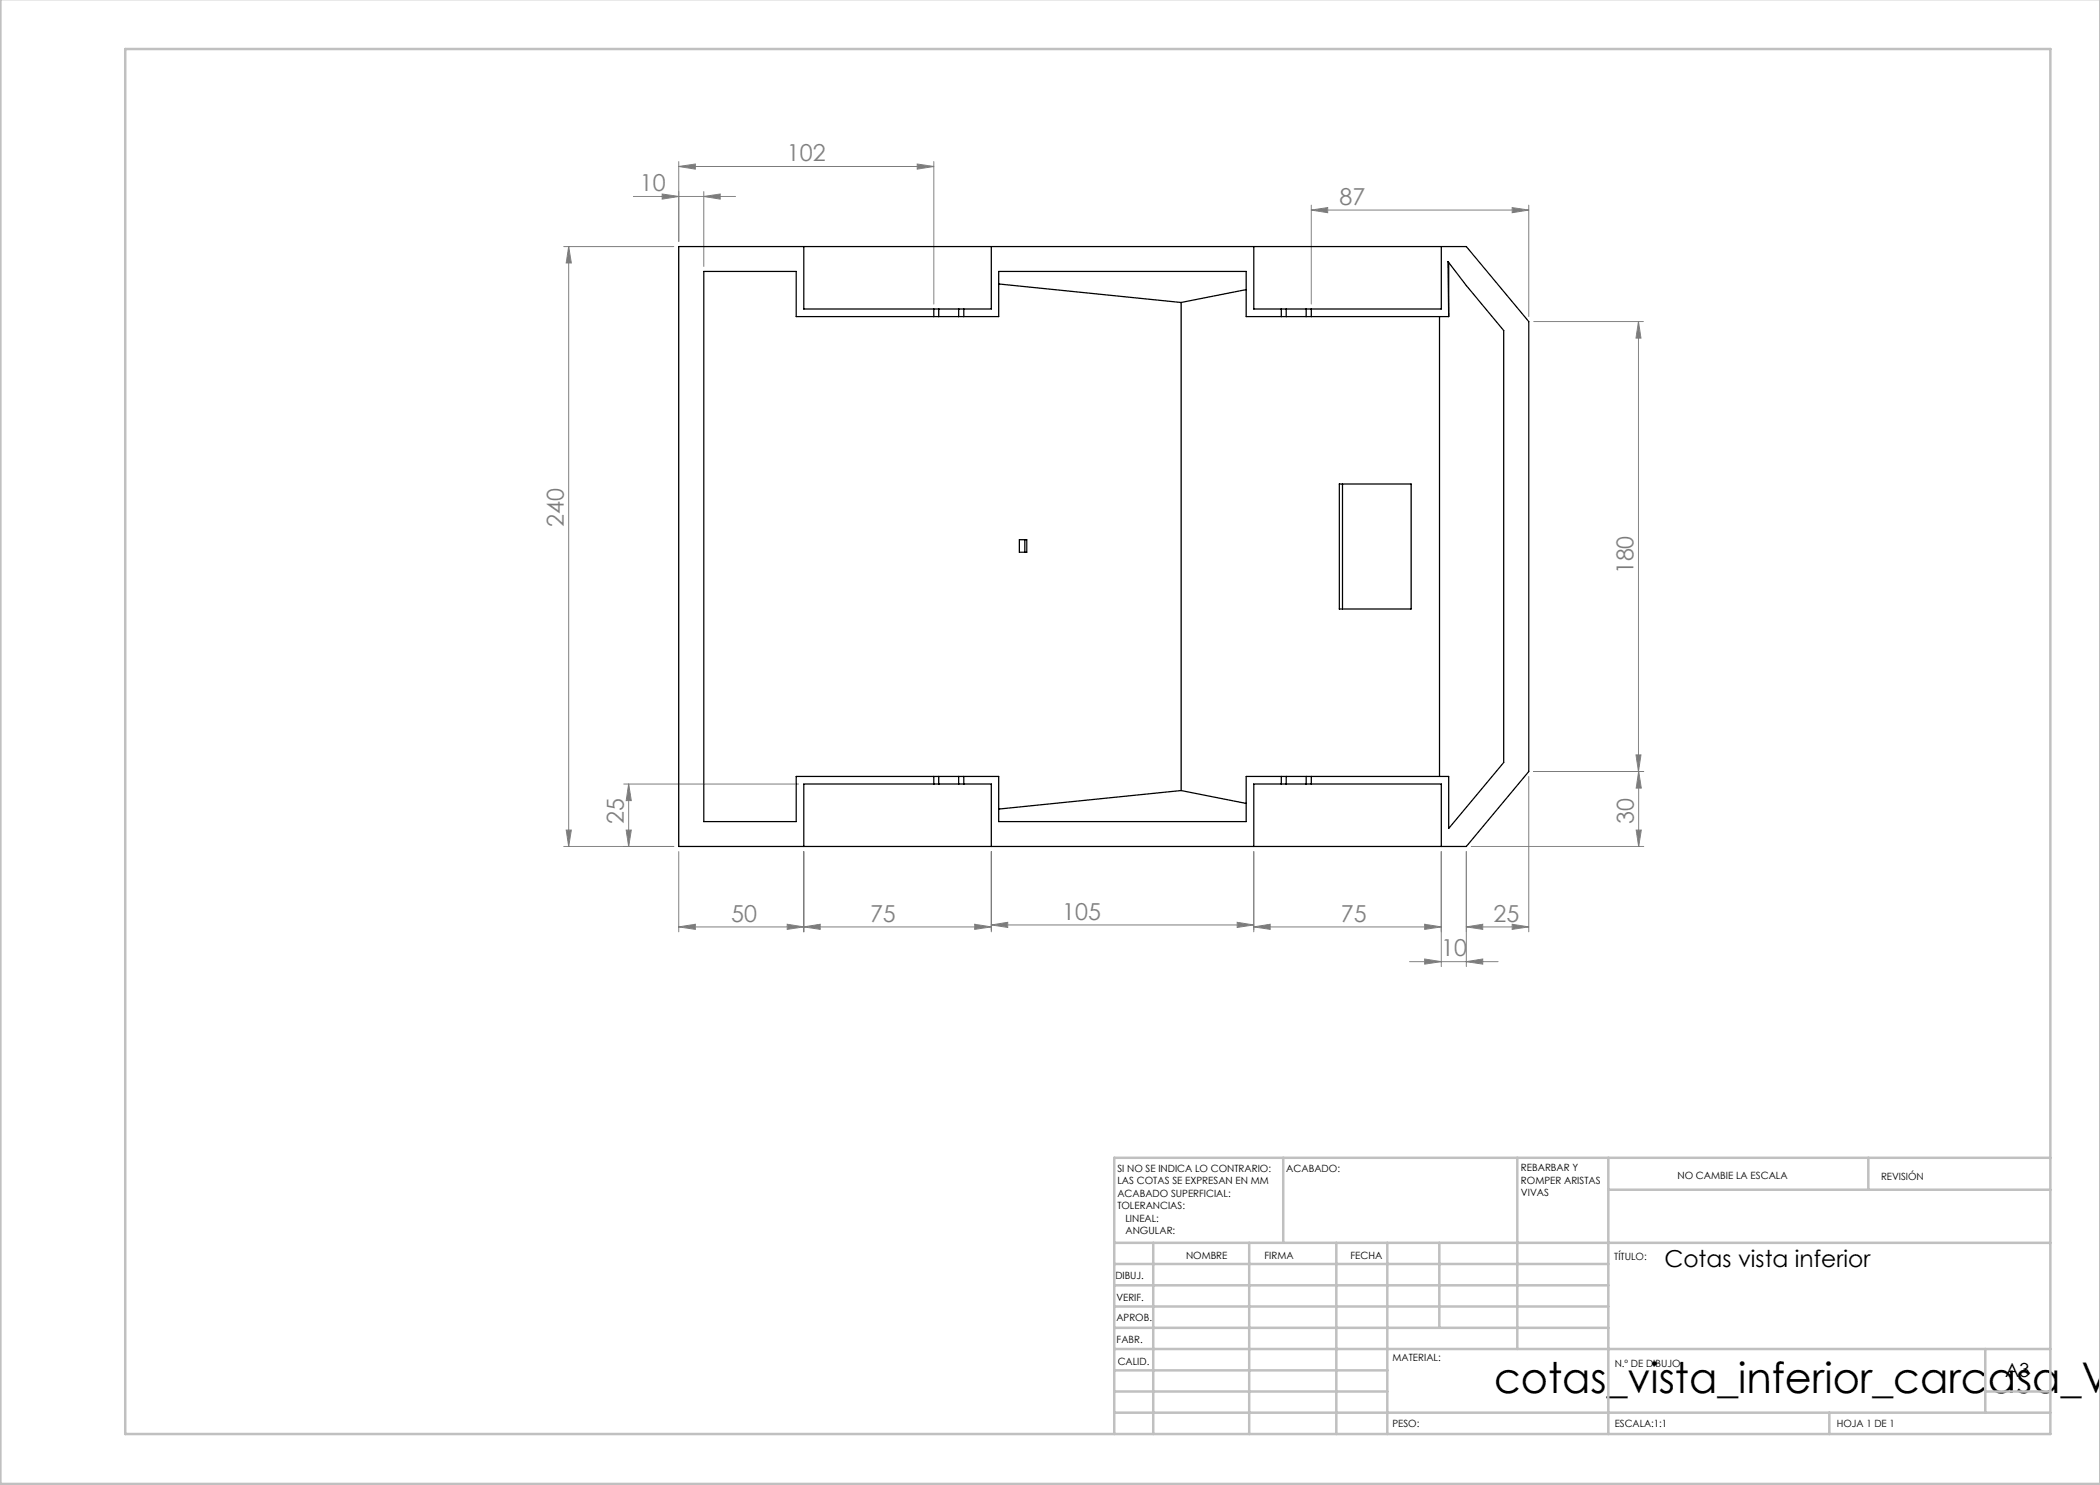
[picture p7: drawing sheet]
<svg xmlns="http://www.w3.org/2000/svg" width="420mm" height="297mm" viewBox="0 0 420 297" stroke-linecap="round" stroke-linejoin="round" font-family="sans-serif">
<g fill="none" stroke="#808080" stroke-width=".2">
<path d="M126.7 39.3h20.4M132.4 38.8l3.3 .5-3.3 .5zM135.7 33.3l3.4-.5v1zM135.7 32.3v16M135.7 33.3h51.1M140.8 39.3l3.2-.5v1zM140.8 38.3v15M183.4 32.8l3.4 .5-3.4 .5zM186.8 32.3v28.5M112.7 49.3h22.1M113.7 49.3l.6 3.3h-1.1zM113.7 49.3v120"/>
<path d="M262.3 42l3.2-.5v1zM262.3 41v19.8M262.3 42h43.5M302.4 41.5l3.4 .5-3.4 .5zM305.8 41v22.3M306.7 64.3h22M327.7 64.3l.5 3.3h-1zM327.7 64.3v90M124.7 156.8h35M125.7 156.8v12.5M125.7 156.8l.6 3.3h-1.1zM305.8 155.3v31.1"/>
<path d="M306.7 154.3h22.1M327.2 151h1l-.5 3.3zM327.7 154.3l.6 3.3h-1.1zM327.7 154.3v15M112.7 169.3h22.1M113.2 166h1.1l-.6 3.3zM125.2 166h1.1l-.6 3.3zM135.7 170.3v16.1M160.8 170.3v16.1M198.3 170.3v16.1M250.8 170.3v16.1M288.3 170.3v23"/>
<path d="M293.3 170.3v23M294.3 169.3h34.5M327.2 166h1.1l-.6 3.3zM135.7 185.4l3.4-.5v1zM135.7 185.4h62.6M157.4 184.9l3.4 .5-3.4 .5zM160.8 185.4l3.2-.5v1zM194.9 184.9l3.4 .5-3.4 .5zM198.3 185l3.2-.5v1zM198.3 185h52.5M247.4 184.5l3.4 .5-3.4 .5zM250.8 185.4l3.2-.5v1z"/>
<path d="M250.8 185.4h37.5M281.9 192.3h17.7M284.9 184.9l3.4 .5-3.4 .5zM284.9 191.8l3.4 .5-3.4 .5zM293.3 185.4l3.2-.5v1zM293.3 185.4h12.5M293.3 192.3l3.2-.5v1zM302.4 184.9l3.4 .5-3.4 .5z"/>
</g>
<g fill="none" stroke="#c0c0c0" stroke-width=".5">
<path d="M.1 -.1v296.9h419.9M25 9.8h385.1v277h-385.1zM256.6 231.6v17M303.5 231.6v38.2M321.7 231.6v55.2M321.7 237.9h88.4M373.7 231.6v6.3M410.1 231.6h-187.3v55.2M222.8 248.6h187.3M222.8 257.1h98.9M222.8 252.8h98.9M230.6 248.6v38.2"/>
<path d="M249.8 248.6v38.2M267.3 248.6v38.2M277.5 248.6v38.2M287.9 248.6v17M222.8 265.6h98.9M222.8 261.3h98.9M222.8 278.3h54.7M222.8 274.1h54.7M222.8 269.8h187.3M397.1 278.3h13M397.1 269.8v12.7M222.8 282.5h187.3"/>
<path d="M365.9 282.5v4.3"/>
</g>
<g fill="#808080">
<path d="M157.4 184.9l3.4 .5-3.4 .5zM135.7 185.4l3.4-.5v1zM194.9 184.9l3.4 .5-3.4 .5zM160.8 185.4l3.2-.5v1zM247.4 184.5l3.4 .5-3.4 .5zM198.3 185l3.2-.5v1zM293.3 192.3l3.2-.5v1zM284.9 191.8l3.4 .5-3.4 .5zM140.8 39.3l3.2-.5v1zM132.4 38.8l3.3 .5-3.3 .5zM302.4 41.5l3.4 .5-3.4 .5zM262.3 42l3.2-.5v1z"/>
<path d="M250.8 185.4l3.2-.5v1zM284.9 184.9l3.4 .5-3.4 .5zM293.3 185.4l3.2-.5v1zM302.4 184.9l3.4 .5-3.4 .5zM135.7 33.3l3.4-.5v1zM183.4 32.8l3.4 .5-3.4 .5z"/>
<path d="M113.2 166h1.1l-.6 3.3zM113.7 49.3l.6 3.3h-1.1zM327.2 166h1.1l-.6 3.3zM327.7 154.3l.6 3.3h-1.1zM327.2 151h1l-.5 3.3zM327.7 64.3l.5 3.3h-1z"/>
<path d="M125.7 156.8l.6 3.3h-1.1zM125.2 166h1.1l-.6 3.3z"/>
</g>
<g fill="none" stroke="#000" stroke-width=".25">
<path d="M135.7 49.3h157.6l12.5 15v90l-12.5 15h-157.6zM160.8 49.3v12.5h26M198.3 49.3v12.5h-5.5M199.7 56.8l36.5 3.7M249.2 57.9l-13 2.6M250.8 49.3v12.5h5.5M288.3 49.3v12.5h-26M289.7 52.5v10.8M186.8 61.8h.9M186.8 63.3h.9M186.8 63.3h-27.6v-9h-18.4v110h18.4v-9h27.6M186.8 61.8v1.5"/>
<path d="M187.7 63.3h4M187.7 61.8h4M187.7 61.8v1.5M191.7 61.8h1.1M191.7 63.3h1.1M191.7 61.8v1.5M192.8 63.3h6.9v-9h49.5v9h7.1M192.8 61.8v1.5M236.2 60.5v97.6M256.3 61.8h.9M256.3 63.3h.9M256.3 61.8v1.5"/>
<path d="M257.2 63.3h4M257.2 61.8h4M257.2 61.8v1.5M261.2 61.8h1.1M261.2 63.3h1.1M261.2 61.8v1.5M262.3 61.8v1.5M262.3 63.3h27.4M287.9 63.3v92M289.7 63.3l-.1-11 3.7 4.8 7.4 9v86.4l-11 13.2v-10.4h-27.4M267.9 96.8h14.3v25h-14.3zM268.5 96.8v25"/>
<path d="M203.9 107.9h1.5v2.6h-1.5zM205 107.9v2.6M186.8 155.3h.9M186.8 156.8h.9M186.8 156.8h-26v12.5M186.8 155.3v1.5M187.7 156.8h4M187.7 155.3h4M187.7 155.3v1.5M191.7 155.3h1.1M191.7 156.8h1.1M191.7 155.3v1.5"/>
<path d="M192.8 156.8h5.5v12.5M192.8 155.3h6.9v9h49.5v-9h7.1M192.8 155.3v1.5M236.2 158.1l13 2.6M236.2 158.1l-36.5 3.7M256.3 155.3h.9M256.3 156.8h.9M256.3 156.8h-5.5v12.5M256.3 155.3v1.5M257.2 156.8h4M257.2 155.3h4M257.2 155.3v1.5"/>
<path d="M261.2 155.3h1.1M261.2 156.8h1.1M261.2 155.3v1.5M262.3 156.8h26v12.5M262.3 155.3v1.5"/>
</g>
<text font-size="8.5" x="298.8" y="278.5">cotas_vista_inferior_carcasa_V</text>
<g font-size="4.7" fill="#808080">
<text x="157.4" y="32.3">102</text>
<text x="128" y="38.3">10</text>
<text x="267.9" y="41">87</text>
<text x="112.8" y="105.4" transform="rotate(-90 112.8 105.4)">240</text>
<text x="326.7" y="114.9" transform="rotate(-90 326.7 114.9)">180</text>
<text x="124.8" y="164.9" transform="rotate(-90 124.8 164.9)">25</text>
<text x="326.8" y="164.9" transform="rotate(-90 326.8 164.9)">30</text>
<text x="146.2" y="184.3">50</text>
<text x="174" y="184.3">75</text>
<text x="212.5" y="184">105</text>
<text x="268.2" y="184.3">75</text>
<text x="298.7" y="184.3">25</text>
<text x="288.2" y="191.3">10</text>
</g>
<text font-size="4.7" x="332.9" y="253.4">Cotas vista inferior</text>
<text font-size="3.9" x="401" y="275.4">A3</text>
<g font-size="2">
<text x="223.5" y="234.4">SI NO SE INDICA LO CONTRARIO:</text>
<text x="223.5" y="236.9">LAS COTAS SE EXPRESAN EN MM</text>
<text x="223.5" y="239.4">ACABADO SUPERFICIAL:</text>
<text x="257.2" y="234.4">ACABADO:</text>
<text x="304.2" y="234.3">REBARBAR Y</text>
<text x="304.2" y="236.8">ROMPER ARISTAS</text>
<text x="304.2" y="239.3">VIVAS</text>
<text x="335.5" y="235.8">NO CAMBIE LA ESCALA</text>
<text x="376.2" y="236">REVISIÓN</text>
<text x="223.5" y="241.9">TOLERANCIAS:</text>
<text x="225.1" y="244.4">LINEAL:</text>
<text x="225.1" y="246.9">ANGULAR:</text>
<text x="237.2" y="251.8">NOMBRE</text>
<text x="252.9" y="251.7">FIRMA</text>
<text x="270.1" y="251.7">FECHA</text>
<text x="223.1" y="255.9">DIBUJ.</text>
<text x="322.8" y="252">TÍTULO:</text>
<text x="223.3" y="260.1">VERIF.</text>
<text x="223.3" y="264.2">APROB.</text>
<text x="223.3" y="268.6">FABR.</text>
<text x="223.5" y="272.9">CALID.</text>
<text x="278.5" y="272.3">MATERIAL:</text>
<text x="323" y="273.4">N.º DE DIBUJO</text>
<text x="278.5" y="285.3">PESO:</text>
<text x="323" y="285.4">ESCALA:1:1</text>
<text x="367.4" y="285.4">HOJA 1 DE 1</text>
</g>
</svg>
